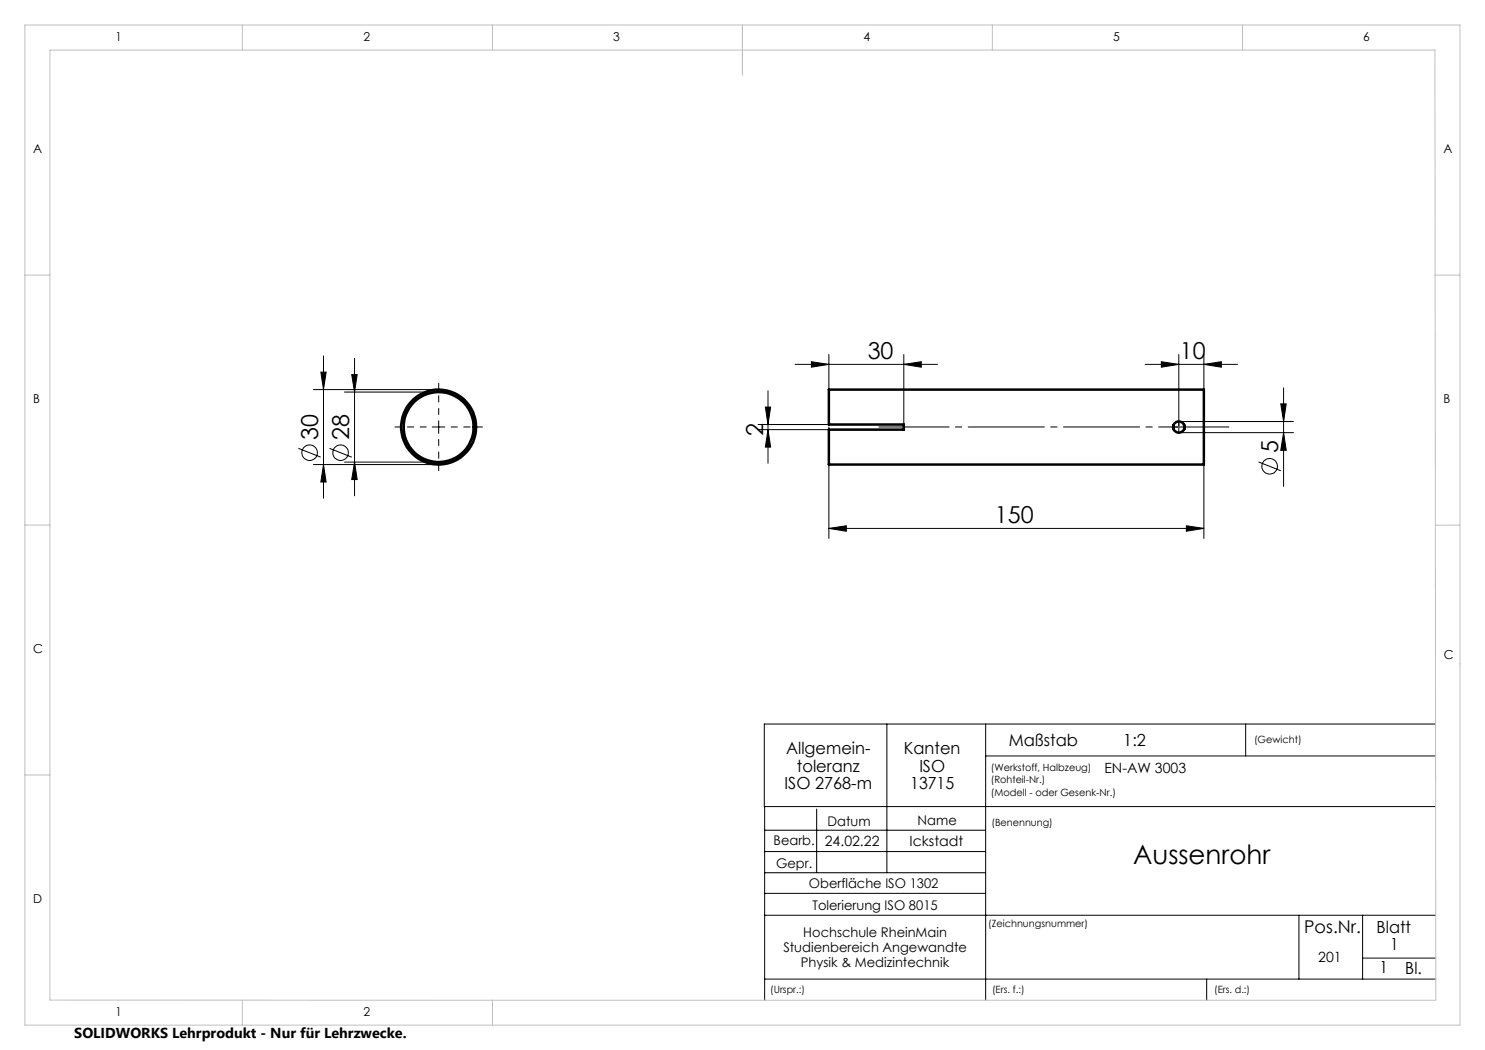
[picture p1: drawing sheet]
<svg xmlns="http://www.w3.org/2000/svg" width="297mm" height="210mm" viewBox="0 0 297 210" stroke-linecap="round" stroke-linejoin="round" font-family="sans-serif">
<g fill="none" stroke="#000" stroke-width=".2">
<path d="M62.7 77.9h25M64.2 74.4h1l-.5 3.5zM64.7 71.2v28.5M68.9 78.4h18.8M70.3 74.9h1.1l-.5 3.5zM70.9 71.7v27.5M153.6 78.2v14.4M159 72.9h28.5M162.3 72.3l3.5 .6-3.5 .5zM165.8 70.9v14M180.8 72.9l3.5-.6v1.1zM180.8 70.9v14h-29.2"/>
<path d="M229 72.9h18.5M232.3 72.3l3.5 .6-3.5 .5zM235.8 70.9v15.8M240.8 72.9l3.5-.6v1.1zM240.8 70.9v36.8M256.7 77.6v19.7M59.7 89.7l4.4 1.7M62.7 92.9h25M64.7 92.9l.5 3.5h-1zM65.9 89.7l4.4 1.7M68.9 92.4h18.8M70.9 92.4l.5 3.5h-1.1z"/>
<path d="M86.5 85.4h2.5M87.7 84.2v2.5M151.6 85.9h29.2M153.1 81.4h1l-.5 3.5zM153.6 85.9l.5 3.5h-1zM165.8 85.4v22.3M234.5 85.4h2.5M235.8 84.3h22.9M235.8 86.5h22.9M251.7 92.4l4.5 1.7M256.2 80.8h1l-.5 3.5zM256.7 86.5l.5 3.6h-1z"/>
<path d="M165.8 105.7l3.5-.5v1zM165.8 105.7h75M237.3 105.2l3.5 .5-3.5 .5zM177.4 144.8v29.7M197.1 144.8v55.3M197.1 151.2h90M249.1 144.8v6.4M287.1 144.8h-134.2v16.5h134.2M152.9 178.7h44.2M152.9 174.5h44.2M152.9 170.3h44.2M152.9 166h44.2"/>
<path d="M152.9 161.3v38.8M163.3 161.8v12.7M152.9 195.8h134.3M152.9 183h134.2M241.3 195.8v4.3M259.8 183v12.8M272.5 183v12.8M272.5 191.6h14.7"/>
<circle cx="61.9" cy="90.6" r="1.56"/>
<circle cx="68.1" cy="90.5" r="1.55"/>
<circle cx="253.9" cy="93.3" r="1.55"/>
</g>
<path d="M85.2 85.4h-6.2M87.7 82.9v-6.3M87.7 87.9v6.2M90.2 85.4h6.3" fill="none" stroke="#000" stroke-width=".2" stroke-dasharray="15.2 1.3 1.3 1.3" stroke-dashoffset="14"/>
<g fill="none" stroke="#c0c0c0" stroke-width=".2">
<path d="M5 5h287v200h-287zM10 10h277l.2 190.1-277.2-.1zM48.5 5v5M98.5 5v5M148.5 5v10M198.5 5v5M248.5 5v5M5 55h5M287 55h5M5 105h5M292 105h-4.9M5 155h5"/>
<path d="M48.5 200v5M98.5 200v5"/>
</g>
<path d="M245.8 85.4h-70" fill="none" stroke="#000" stroke-width=".2" stroke-dasharray="15.2 1.3 1.3 1.3" stroke-dashoffset="1.2"/>
<path d="M235.8 85.4h5" fill="none" stroke="#808080" stroke-width=".35"/>
<g fill="#000">
<path d="M162.3 72.3l3.5 .6-3.5 .5zM180.8 72.9l3.5-.6v1.1z"/>
<path d="M240.8 72.9l3.5-.6v1.1zM232.3 72.3l3.5 .6-3.5 .5z"/>
<path d="M70.9 92.4l.5 3.5h-1.1zM70.3 74.9h1.1l-.5 3.5zM64.7 92.9l.5 3.5h-1zM64.2 74.4h1l-.5 3.5z"/>
<path d="M153.1 81.4h1l-.5 3.5zM153.6 85.9l.5 3.5h-1zM256.2 80.8h1l-.5 3.5zM256.7 86.5l.5 3.6h-1z"/>
<path d="M165.8 105.7l3.5-.5v1zM237.3 105.2l3.5 .5-3.5 .5z"/>
</g>
<g fill="none" stroke="#000" stroke-width=".5">
<path d="M165.8 77.9h75v15h-75v-7h15v-1h-15zM234.7 85l-.1 .2 .1 .7M234.7 85.9a1.13 1.13 0 0 0 1.1 .6 1.13 1.13 0 0 0 1-.6M234.7 85a1.13 1.13 0 0 1 1.1-.7 1.13 1.13 0 0 1 1 .7M234.7 85l-.1 .3 .1 .6M236.8 85v.9"/>
<circle cx="87.7" cy="85.4" r="7.5"/>
<circle cx="87.7" cy="85.4" r="7"/>
</g>
<text font-size="5.3" x="226.6" y="172.8">Aussenrohr</text>
<g font-size="4.7">
<text x="173.5" y="71.9">30</text>
<text x="236" y="71.9">10</text>
<text x="63.7" y="88" transform="rotate(-90 63.7 88)">30</text>
<text x="69.8" y="88" transform="rotate(-90 69.8 88)">28</text>
<text x="152.6" y="87.2" transform="rotate(-90 152.6 87.2)">2</text>
<text x="255.7" y="90.7" transform="rotate(-90 255.7 90.7)">5</text>
<text x="199" y="104.7">150</text>
</g>
<text font-size="3.5" x="260.8" y="186.7">Pos.Nr.</text>
<g font-size="3.3">
<text x="201.7" y="149.2">Maßstab</text>
<text x="224.7" y="149.2">1:2</text>
<text x="157.2" y="150.9">Allgemein-</text>
<text x="159.4" y="154.4">toleranz</text>
<text x="180.8" y="150.9">Kanten</text>
<text x="183.9" y="154.4">ISO</text>
<text x="156.9" y="157.9">ISO 2768-m</text>
<text x="182" y="157.9">13715</text>
<text x="275.3" y="186.6">Blatt</text>
<text x="278.1" y="190">1</text>
<text x="275.9" y="194.6">1</text>
<text x="281.1" y="194.9">Bl.</text>
</g>
<text font-size="2.9" x="14.9" y="207.6">SOLIDWORKS Lehrprodukt - Nur für Lehrzwecke.</text>
<g font-size="2.8">
<text x="220.9" y="154.6">EN-AW 3003</text>
<text x="165" y="169.3">24.02.22</text>
<text x="181.9" y="169.3">Ickstadt</text>
<text x="263.7" y="192.4">201</text>
</g>
<g font-size="2.7">
<text x="165.5" y="165.2">Datum</text>
<text x="183.5" y="165.1">Name</text>
<text x="154.7" y="169">Bearb.</text>
<text x="155.2" y="173.6">Gepr.</text>
<text x="161.8" y="177.5">Oberfläche ISO 1302</text>
<text x="162.5" y="182">Tolerierung ISO 8015</text>
<text x="156.7" y="190.4">Studienbereich Angewandte</text>
<text x="160.7" y="187.4">Hochschule RheinMain</text>
<text x="160.2" y="193.4">Physik &amp; Medizintechnik</text>
</g>
<g font-size="2.5">
<text x="23.1" y="8.2">1</text>
<text x="72.7" y="8.2">2</text>
<text x="122.7" y="8.2">3</text>
<text x="172.7" y="8.2">4</text>
<text x="222.7" y="8.2">5</text>
<text x="272.7" y="8.2">6</text>
<text x="6.7" y="30.7">A</text>
<text x="288.7" y="30.7">A</text>
<text x="6.7" y="80.7">B</text>
<text x="288.7" y="80.7">B</text>
<text x="6.7" y="130.7">C</text>
<text x="288.8" y="131.7">C</text>
<text x="6.7" y="180.7">D</text>
<text x="23.1" y="203.2">1</text>
<text x="72.7" y="203.2">2</text>
</g>
<g font-size="2">
<text x="250.8" y="148.6">(Gewicht)</text>
<text x="198.2" y="154.1">(Werkstoff, Halbzeug)</text>
<text x="198.2" y="156.6">(Rohteil-Nr.)</text>
<text x="198.2" y="159.1">(Modell - oder Gesenk-Nr.)</text>
<text x="198.3" y="165.3">(Benennung)</text>
<text x="197.7" y="185.4">(Zeichnungsnummer)</text>
<text x="154.1" y="198.7">(Urspr.:)</text>
<text x="198.4" y="198.7">(Ers. f.:)</text>
<text x="242.8" y="198.6">(Ers. d.:)</text>
</g>
</svg>
